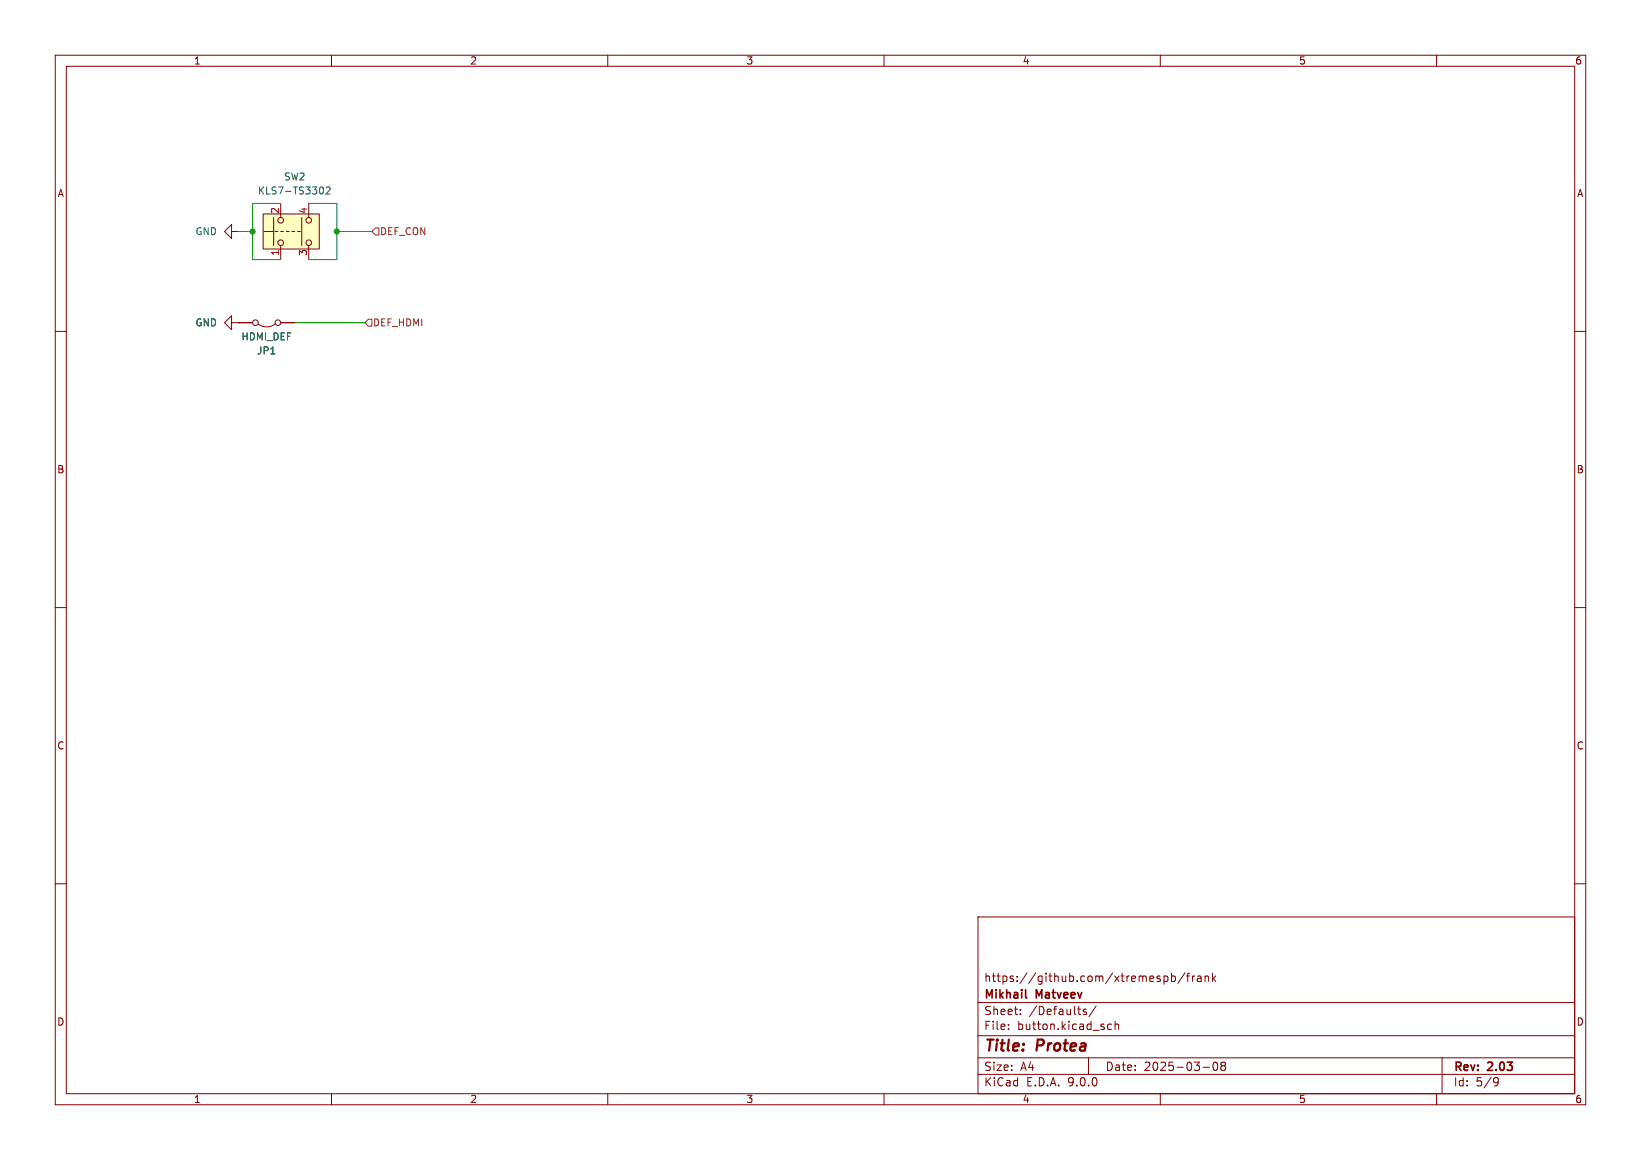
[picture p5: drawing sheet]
(kicad_sch
 (version 20250114)
 (generator "eeschema")
 (generator_version "9.0")
 (paper "A4")
 (title_block
  (title "Protea")
  (date "2025-03-08")
  (rev "2.03")
  (company "Mikhail Matveev")
  (comment 1 "https://github.com/xtremespb/frank"))
 (lib_symbols
  (symbol "GND_1"
   (power)
   (pin_numbers (hide yes))
   (pin_names
    (offset 0) (hide yes)) (exclude_from_sim no) (in_bom yes) (on_board yes)
   (property "Reference" "#PWR" (at 0 -6.35 0) (effects (font (size 1.27 1.27)) (hide yes)))
   (property "Value" "GND" (at 0 -3.81 0) (effects (font (size 1.27 1.27))))
   (property "Footprint" "" (at 0 0 0) (effects (font (size 1.27 1.27)) (hide yes)))
   (property "Datasheet" "" (at 0 0 0) (effects (font (size 1.27 1.27)) (hide yes)))
   (property "Description" "Power symbol creates a global label with name \"GND\" , ground" (at 0 0 0) (effects (font (size 1.27 1.27)) (hide yes)))
   (symbol "GND_1_0_1"
    (polyline (pts (xy 0 0) (xy 0 -1.27) (xy 1.27 -1.27) (xy 0 -2.54) (xy -1.27 -1.27) (xy 0 -1.27)) (stroke (width 0) (type default)) (fill (type none))))
   (symbol "GND_1_1_1"
    (pin power_in line (at 0 0 270) (length 0) (name "~" (effects (font (size 1.27 1.27)))) (number "1" (effects (font (size 1.27 1.27))))))
   (embedded_fonts no))
  (symbol "Jumper:Jumper_2_Bridged"
   (pin_numbers (hide yes))
   (pin_names
    (offset 0) (hide yes)) (exclude_from_sim yes) (in_bom yes) (on_board yes)
   (property "Reference" "JP" (at 0 1.905 0) (effects (font (size 1.27 1.27))))
   (property "Value" "Jumper_2_Bridged" (at 0 -2.54 0) (effects (font (size 1.27 1.27))))
   (property "Footprint" "" (at 0 0 0) (effects (font (size 1.27 1.27)) (hide yes)))
   (property "Datasheet" "~" (at 0 0 0) (effects (font (size 1.27 1.27)) (hide yes)))
   (property "Description" "Jumper, 2-pole, closed/bridged" (at 0 0 0) (effects (font (size 1.27 1.27)) (hide yes)))
   (symbol "Jumper_2_Bridged_0_0"
    (circle (center -2.032 0) (radius 0.508) (stroke (width 0) (type default)) (fill (type none)))
    (circle (center 2.032 0) (radius 0.508) (stroke (width 0) (type default)) (fill (type none))))
   (symbol "Jumper_2_Bridged_0_1"
    (arc (start -1.524 0.254) (mid 0 0.762) (end 1.524 0.254) (stroke (width 0) (type default)) (fill (type none))))
   (symbol "Jumper_2_Bridged_1_1"
    (pin passive line (at -5.08 0 0) (length 2.54) (name "A" (effects (font (size 1.27 1.27)))) (number "1" (effects (font (size 1.27 1.27)))))
    (pin passive line (at 5.08 0 180) (length 2.54) (name "B" (effects (font (size 1.27 1.27)))) (number "2" (effects (font (size 1.27 1.27))))))
   (embedded_fonts no))
  (symbol "Switch:SW_Push_Dual"
   (pin_names
    (offset 1.016) (hide yes)) (exclude_from_sim no) (in_bom yes) (on_board yes)
   (property "Reference" "SW" (at 0 7.62 0) (effects (font (size 1.27 1.27))))
   (property "Value" "SW_Push_Dual" (at 0 -6.35 0) (effects (font (size 1.27 1.27))))
   (property "Footprint" "" (at 0 7.62 0) (effects (font (size 1.27 1.27)) (hide yes)))
   (property "Datasheet" "~" (at 0 0 0) (effects (font (size 1.27 1.27)) (hide yes)))
   (property "Description" "Push button switch, generic, symbol, four pins" (at 0 0 0) (effects (font (size 1.27 1.27)) (hide yes)))
   (symbol "SW_Push_Dual_0_1"
    (circle (center -2.032 2.54) (radius 0.508) (stroke (width 0) (type default)) (fill (type none)))
    (circle (center -2.032 -2.54) (radius 0.508) (stroke (width 0) (type default)) (fill (type none)))
    (polyline (pts (xy 0 3.81) (xy 0 5.588)) (stroke (width 0) (type default)) (fill (type none)))
    (polyline (pts (xy 0 3.048) (xy 0 3.556)) (stroke (width 0) (type default)) (fill (type none)))
    (polyline (pts (xy 0 2.032) (xy 0 2.54)) (stroke (width 0) (type default)) (fill (type none)))
    (polyline (pts (xy 0 1.016) (xy 0 1.524)) (stroke (width 0) (type default)) (fill (type none)))
    (polyline (pts (xy 0 0.508) (xy 0 0)) (stroke (width 0) (type default)) (fill (type none)))
    (polyline (pts (xy 0 -0.508) (xy 0 -1.016)) (stroke (width 0) (type default)) (fill (type none)))
    (circle (center 2.032 2.54) (radius 0.508) (stroke (width 0) (type default)) (fill (type none)))
    (circle (center 2.032 -2.54) (radius 0.508) (stroke (width 0) (type default)) (fill (type none)))
    (polyline (pts (xy 2.54 3.81) (xy -2.54 3.81)) (stroke (width 0) (type default)) (fill (type none)))
    (polyline (pts (xy 2.54 -1.27) (xy -2.54 -1.27)) (stroke (width 0) (type default)) (fill (type none)))
    (pin passive line (at -5.08 2.54 0) (length 2.54) (name "1" (effects (font (size 1.27 1.27)))) (number "1" (effects (font (size 1.27 1.27)))))
    (pin passive line (at -5.08 -2.54 0) (length 2.54) (name "3" (effects (font (size 1.27 1.27)))) (number "3" (effects (font (size 1.27 1.27)))))
    (pin passive line (at 5.08 2.54 180) (length 2.54) (name "2" (effects (font (size 1.27 1.27)))) (number "2" (effects (font (size 1.27 1.27)))))
    (pin passive line (at 5.08 -2.54 180) (length 2.54) (name "4" (effects (font (size 1.27 1.27)))) (number "4" (effects (font (size 1.27 1.27))))))
   (symbol "SW_Push_Dual_1_1"
    (rectangle (start -3.175 5.715) (end 3.175 -4.445) (stroke (width 0) (type default)) (fill (type background))))
   (embedded_fonts no))
  (symbol "power:GND"
   (power)
   (pin_numbers (hide yes))
   (pin_names
    (offset 0) (hide yes)) (exclude_from_sim no) (in_bom yes) (on_board yes)
   (property "Reference" "#PWR" (at 0 -6.35 0) (effects (font (size 1.27 1.27)) (hide yes)))
   (property "Value" "GND" (at 0 -3.81 0) (effects (font (size 1.27 1.27))))
   (property "Footprint" "" (at 0 0 0) (effects (font (size 1.27 1.27)) (hide yes)))
   (property "Datasheet" "" (at 0 0 0) (effects (font (size 1.27 1.27)) (hide yes)))
   (property "Description" "Power symbol creates a global label with name \"GND\" , ground" (at 0 0 0) (effects (font (size 1.27 1.27)) (hide yes)))
   (symbol "GND_0_1"
    (polyline (pts (xy 0 0) (xy 0 -1.27) (xy 1.27 -1.27) (xy 0 -2.54) (xy -1.27 -1.27) (xy 0 -1.27)) (stroke (width 0) (type default)) (fill (type none))))
   (symbol "GND_1_1"
    (pin power_in line (at 0 0 270) (length 0) (name "~" (effects (font (size 1.27 1.27)))) (number "1" (effects (font (size 1.27 1.27))))))
   (embedded_fonts no)))
 (junction
  (at 60.96 41.91)
  (diameter 0)
  (color 0 0 0 0))
 (junction
  (at 45.72 41.91)
  (diameter 0)
  (color 0 0 0 0))
 (wire
  (pts (xy 45.72 36.83) (xy 45.72 41.91))
  (stroke (width 0) (type default)))
 (wire
  (pts (xy 55.88 46.99) (xy 60.96 46.99))
  (stroke (width 0) (type default)))
 (wire
  (pts (xy 55.88 36.83) (xy 60.96 36.83))
  (stroke (width 0) (type default)))
 (wire
  (pts (xy 60.96 41.91) (xy 60.96 46.99))
  (stroke (width 0) (type default)))
 (wire
  (pts (xy 45.72 46.99) (xy 50.8 46.99))
  (stroke (width 0) (type default)))
 (wire
  (pts (xy 60.96 41.91) (xy 67.31 41.91))
  (stroke (width 0) (type default)))
 (wire
  (pts (xy 45.72 41.91) (xy 45.72 46.99))
  (stroke (width 0) (type default)))
 (wire
  (pts (xy 60.96 36.83) (xy 60.96 41.91))
  (stroke (width 0) (type default)))
 (wire
  (pts (xy 66.04 58.42) (xy 53.34 58.42))
  (stroke (width 0) (type default)))
 (wire
  (pts (xy 45.72 36.83) (xy 50.8 36.83))
  (stroke (width 0) (type default)))
 (wire
  (pts (xy 43.18 41.91) (xy 45.72 41.91))
  (stroke (width 0) (type default)))
 (hierarchical_label "DEF_HDMI"
  (shape input)
  (at 66.04 58.42 0)
  (effects (font (size 1.27 1.27)) (justify left)))
 (hierarchical_label "DEF_CON"
  (shape input)
  (at 67.31 41.91 0)
  (effects (font (size 1.27 1.27)) (justify left)))
 (symbol
  (lib_id "power:GND")
  (at 43.18 58.42 270)
  (unit 1)
  (exclude_from_sim no)
  (in_bom yes)
  (on_board yes)
  (dnp no)
  (fields_autoplaced yes)
  (property "Reference" "#PWR01" (at 36.83 58.42 0) (effects (font (size 1.27 1.27)) (hide yes)))
  (property "Value" "GND" (at 39.37 58.4201 90) (effects (font (size 1.27 1.27)) (justify right)))
  (property "Footprint" "" (at 43.18 58.42 0) (effects (font (size 1.27 1.27)) (hide yes)))
  (property "Datasheet" "" (at 43.18 58.42 0) (effects (font (size 1.27 1.27)) (hide yes)))
  (property "Description" "Power symbol creates a global label with name \"GND\" , ground" (at 43.18 58.42 0) (effects (font (size 1.27 1.27)) (hide yes)))
  (pin "1"))
 (symbol
  (lib_id "Switch:SW_Push_Dual")
  (at 53.34 41.91 90)
  (unit 1)
  (exclude_from_sim no)
  (in_bom yes)
  (on_board yes)
  (dnp no)
  (property "Reference" "SW2" (at 53.34 32.004 90) (effects (font (size 1.27 1.27))))
  (property "Value" "KLS7-TS3302" (at 53.34 34.544 90) (effects (font (size 1.27 1.27))))
  (property "Footprint" "FRANK:Button (SMD, 3x3mm)" (at 45.72 41.91 0) (effects (font (size 1.27 1.27)) (hide yes)))
  (property "Datasheet" "https://img.klsele.com/admin/product_upload/20150508135408KLS7-TS3302.pdf" (at 53.34 41.91 0) (effects (font (size 1.27 1.27)) (hide yes)))
  (property "Description" "Push button switch, generic, symbol, four pins" (at 53.34 41.91 0) (effects (font (size 1.27 1.27)) (hide yes)))
  (property "AliExpress" "https://www.aliexpress.com/item/1005007359248990.html" (at 53.34 41.91 0) (effects (font (size 1.27 1.27)) (hide yes)))
  (pin "3")
  (pin "2")
  (pin "4")
  (pin "1"))
 (symbol
  (lib_id "Jumper:Jumper_2_Bridged")
  (at 48.26 58.42 180)
  (unit 1)
  (exclude_from_sim yes)
  (in_bom yes)
  (on_board yes)
  (dnp no)
  (fields_autoplaced yes)
  (property "Reference" "JP1" (at 48.26 63.5 0) (effects (font (size 1.27 1.27))))
  (property "Value" "HDMI_DEF" (at 48.26 60.96 0) (effects (font (size 1.27 1.27))))
  (property "Footprint" "FRANK:Jumper (solder)" (at 48.26 58.42 0) (effects (font (size 1.27 1.27)) (hide yes)))
  (property "Datasheet" "~" (at 48.26 58.42 0) (effects (font (size 1.27 1.27)) (hide yes)))
  (property "Description" "Jumper, 2-pole, closed/bridged" (at 48.26 58.42 0) (effects (font (size 1.27 1.27)) (hide yes)))
  (pin "1")
  (pin "2"))
 (symbol
  (lib_name "GND_1")
  (lib_id "power:GND")
  (at 43.18 41.91 270)
  (unit 1)
  (exclude_from_sim no)
  (in_bom yes)
  (on_board yes)
  (dnp no)
  (fields_autoplaced yes)
  (property "Reference" "#PWR033" (at 36.83 41.91 0) (effects (font (size 1.27 1.27)) (hide yes)))
  (property "Value" "GND" (at 39.37 41.9099 90) (effects (font (size 1.27 1.27)) (justify right)))
  (property "Footprint" "" (at 43.18 41.91 0) (effects (font (size 1.27 1.27)) (hide yes)))
  (property "Datasheet" "" (at 43.18 41.91 0) (effects (font (size 1.27 1.27)) (hide yes)))
  (property "Description" "Power symbol creates a global label with name \"GND\" , ground" (at 43.18 41.91 0) (effects (font (size 1.27 1.27)) (hide yes)))
  (pin "1")))
